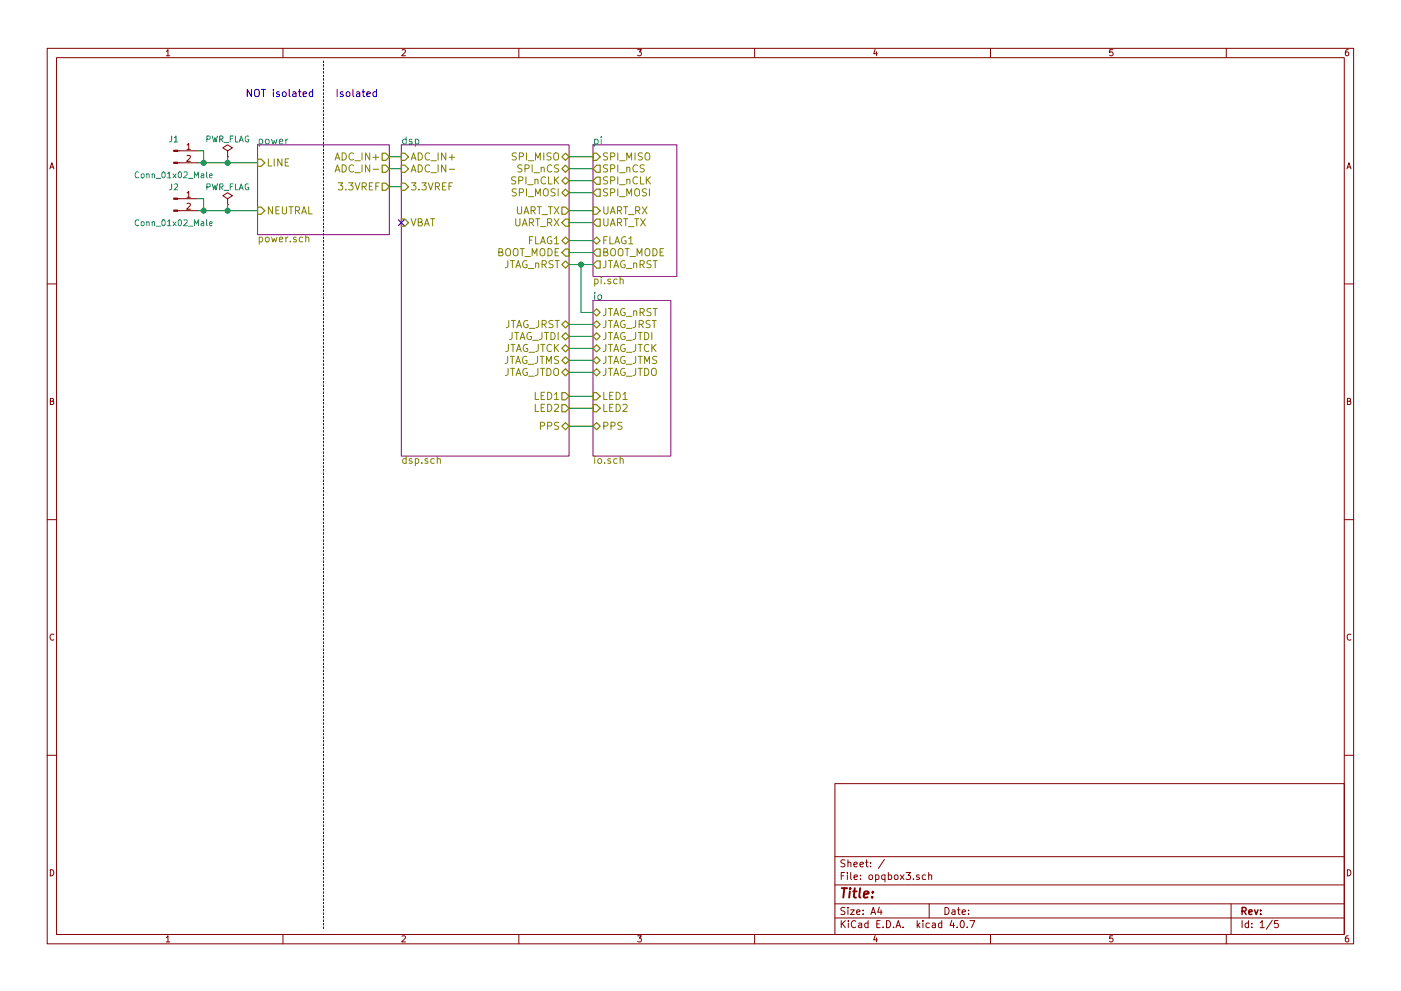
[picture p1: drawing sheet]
EESchema Schematic File Version 4
LIBS:opqbox3-cache
EELAYER 26 0
EELAYER END
$Descr A4 11693 8268
encoding utf-8
Sheet 1 5
Title ""
Date ""
Rev ""
Comp ""
Comment1 ""
Comment2 ""
Comment3 ""
Comment4 ""
$EndDescr
$Sheet
S 2150 1200 1100 750 
U 5A829EE9
F0 "power" 60
F1 "power.sch" 60
F2 "LINE" I L 2150 1350 60 
F3 "NEUTRAL" I L 2150 1750 60 
F4 "3.3VREF" O R 3250 1550 60 
F5 "ADC_IN-" O R 3250 1400 60 
F6 "ADC_IN+" O R 3250 1300 60 
$EndSheet
$Comp
L power:PWR_FLAG #FLG01
U 1 1
P 1900 1300
F 0 "#FLG01" H 1900 1375 50  0001 C CNN
F 1 "PWR_FLAG" H 1900 1450 50  0000 C CNN
F 2 "" H 1900 1300 50  0001 C CNN
F 3 "" H 1900 1300 50  0001 C CNN
	1    1900 1300
	1    0    0    -1  
$EndComp
$Comp
L power:PWR_FLAG #FLG02
U 1 1
P 1900 1700
F 0 "#FLG02" H 1900 1775 50  0001 C CNN
F 1 "PWR_FLAG" H 1900 1850 50  0000 C CNN
F 2 "" H 1900 1700 50  0001 C CNN
F 3 "" H 1900 1700 50  0001 C CNN
	1    1900 1700
	1    0    0    -1  
$EndComp
Text Notes 2800 800  0    60   ~ 0
Isolated
Text Notes 2050 800  0    60   ~ 0
NOT isolated
$Sheet
S 3350 1200 1400 2600
U 5A835DDE
F0 "dsp" 60
F1 "dsp.sch" 60
F2 "BOOT_MODE" I R 4750 2100 60 
F3 "VBAT" I L 3350 1850 60 
F4 "SPI_MISO" B R 4750 1300 60 
F5 "LED1" O R 4750 3300 60 
F6 "FLAG1" B R 4750 2000 60 
F7 "ADC_IN+" I L 3350 1300 60 
F8 "SPI_nCS" B R 4750 1400 60 
F9 "SPI_nCLK" B R 4750 1500 60 
F10 "SPI_MOSI" B R 4750 1600 60 
F11 "ADC_IN-" I L 3350 1400 60 
F12 "LED2" O R 4750 3400 60 
F13 "JTAG_JTDO" B R 4750 3100 60 
F14 "JTAG_JRST" B R 4750 2700 60 
F15 "JTAG_JTDI" B R 4750 2800 60 
F16 "JTAG_JTCK" B R 4750 2900 60 
F17 "JTAG_nRST" B R 4750 2200 60 
F18 "JTAG_JTMS" B R 4750 3000 60 
F19 "3.3VREF" I L 3350 1550 60 
F20 "UART_RX" I R 4750 1850 60 
F21 "UART_TX" O R 4750 1750 60 
F22 "PPS" B R 4750 3550 60 
$EndSheet
Wire Notes Line
	2700 500  2700 7750
Wire Wire Line
	1650 1350 1700 1350
Wire Wire Line
	1650 1750 1700 1750
Wire Wire Line
	1900 1700 1900 1750
Connection ~ 1900 1750
Wire Wire Line
	1900 1300 1900 1350
Connection ~ 1900 1350
Wire Wire Line
	4750 2800 4950 2800
Wire Wire Line
	4750 1850 4950 1850
Wire Wire Line
	4750 1750 4950 1750
Wire Wire Line
	4750 1600 4950 1600
Wire Wire Line
	4750 1500 4950 1500
Wire Wire Line
	4750 1400 4950 1400
Wire Wire Line
	4750 1300 4950 1300
Wire Wire Line
	3250 1300 3350 1300
Wire Wire Line
	3250 1400 3350 1400
Wire Wire Line
	3250 1550 3350 1550
Wire Wire Line
	4750 3300 4950 3300
Wire Wire Line
	4750 3400 4950 3400
NoConn ~ 3350 1850
$Comp
L opqbox3-rescue:Conn_01x02_Male J1
U 1 1
P 1450 1250
F 0 "J1" H 1450 1350 50  0000 C CNN
F 1 "Conn_01x02_Male" H 1450 1050 50  0000 C CNN
F 2 "opqbox3:FastonTab" H 1450 1250 50  0001 C CNN
F 3 "" H 1450 1250 50  0001 C CNN
	1    1450 1250
	1    0    0    -1  
$EndComp
$Comp
L opqbox3-rescue:Conn_01x02_Male J2
U 1 1
P 1450 1650
F 0 "J2" H 1450 1750 50  0000 C CNN
F 1 "Conn_01x02_Male" H 1450 1450 50  0000 C CNN
F 2 "opqbox3:FastonTab" H 1450 1650 50  0001 C CNN
F 3 "" H 1450 1650 50  0001 C CNN
	1    1450 1650
	1    0    0    -1  
$EndComp
Wire Wire Line
	1650 1250 1700 1250
Wire Wire Line
	1700 1250 1700 1350
Connection ~ 1700 1350
Wire Wire Line
	1650 1650 1700 1650
Wire Wire Line
	1700 1650 1700 1750
Connection ~ 1700 1750
$Sheet
S 4950 1200 700  1100
U 5A9ABA19
F0 "pi" 60
F1 "pi.sch" 60
F2 "SPI_MOSI" O L 4950 1600 60 
F3 "SPI_MISO" I L 4950 1300 60 
F4 "SPI_nCS" O L 4950 1400 60 
F5 "SPI_nCLK" O L 4950 1500 60 
F6 "UART_TX" O L 4950 1850 60 
F7 "UART_RX" I L 4950 1750 60 
F8 "BOOT_MODE" O L 4950 2100 60 
F9 "FLAG1" B L 4950 2000 60 
F10 "JTAG_nRST" O L 4950 2200 60 
$EndSheet
$Sheet
S 4950 2500 650  1300
U 5A8506F3
F0 "io" 60
F1 "io.sch" 60
F2 "JTAG_JRST" B L 4950 2700 60 
F3 "JTAG_JTCK" B L 4950 2900 60 
F4 "JTAG_JTDI" B L 4950 2800 60 
F5 "JTAG_JTDO" B L 4950 3100 60 
F6 "JTAG_JTMS" B L 4950 3000 60 
F7 "PPS" B L 4950 3550 60 
F8 "LED1" I L 4950 3300 60 
F9 "LED2" I L 4950 3400 60 
F10 "JTAG_nRST" B L 4950 2600 60 
$EndSheet
Wire Wire Line
	4750 2900 4950 2900
Wire Wire Line
	4750 2700 4950 2700
Wire Wire Line
	4750 3000 4950 3000
Wire Wire Line
	4750 2000 4950 2000
Wire Wire Line
	4750 2100 4950 2100
Wire Wire Line
	4750 2200 4850 2200
Wire Wire Line
	4750 3100 4950 3100
Wire Wire Line
	4750 3550 4950 3550
Wire Wire Line
	4850 2200 4850 2600
Wire Wire Line
	4850 2600 4950 2600
Connection ~ 4850 2200
Wire Wire Line
	1900 1750 2150 1750
Wire Wire Line
	1900 1350 2150 1350
Wire Wire Line
	1700 1350 1900 1350
Wire Wire Line
	1700 1750 1900 1750
Wire Wire Line
	4850 2200 4950 2200
$EndSCHEMATC
